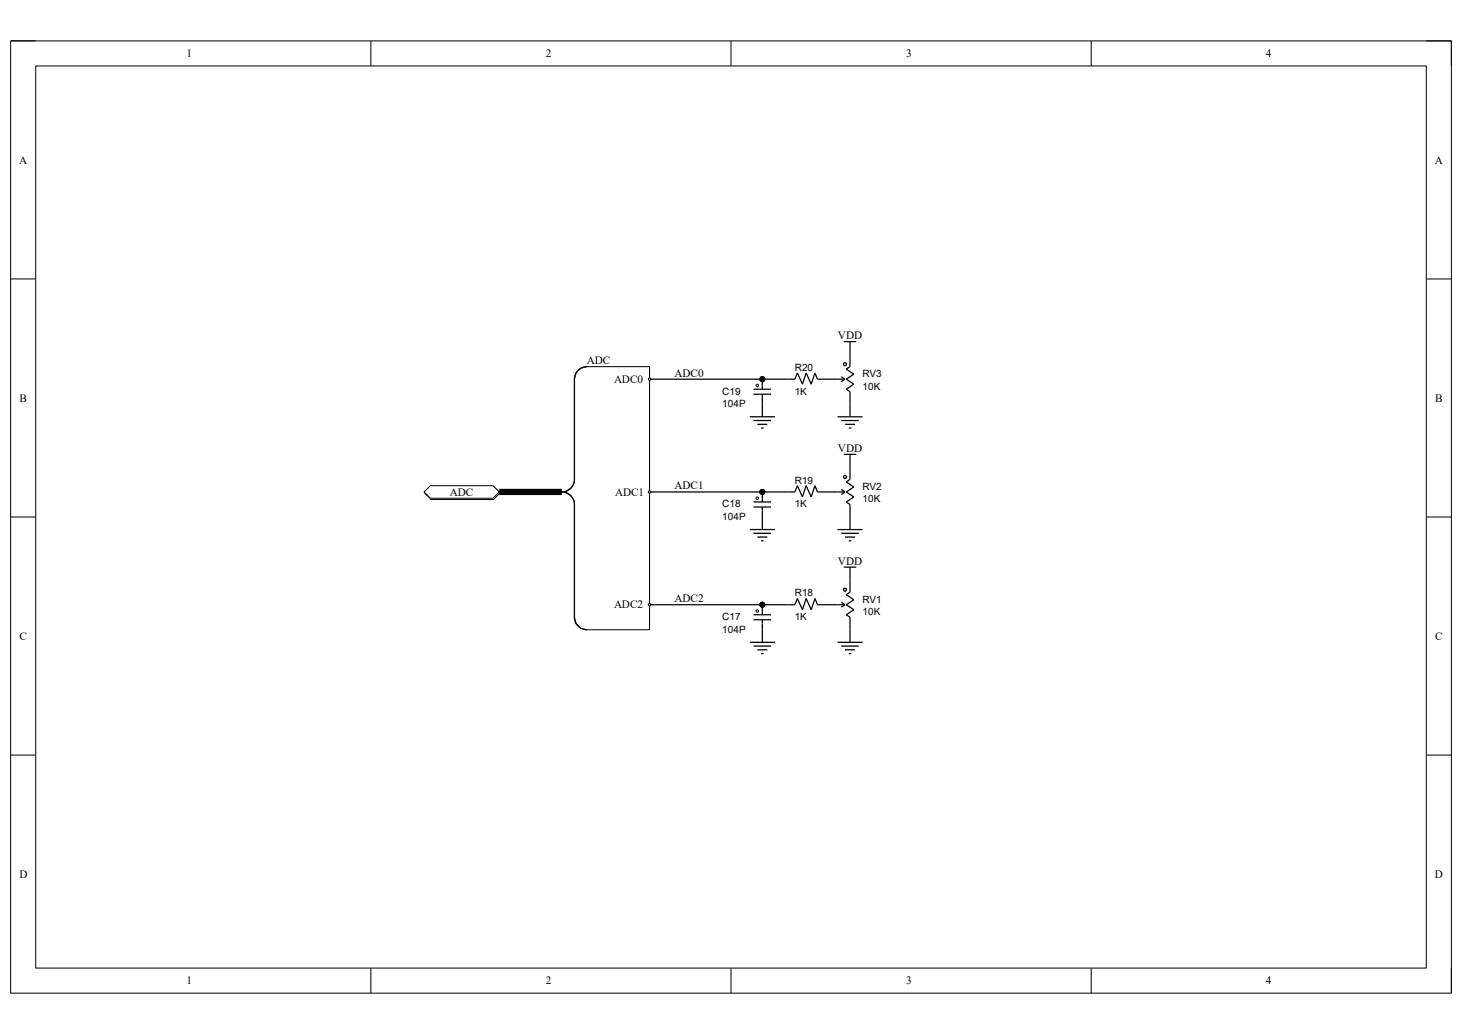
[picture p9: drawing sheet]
<svg xmlns="http://www.w3.org/2000/svg" width="297mm" height="210mm" viewBox="0 0 297 210" stroke-linecap="round" stroke-linejoin="round" font-family="sans-serif">
<path d="M2.2 8.3h292.7v193.4h-292.7z" fill="none" stroke="#000" stroke-width=".2"/>
<path d="M7.3 13.4h282.5v183.2h-282.5z" fill-rule="evenodd" fill="#fff"/>
<g fill="none" stroke="#000" stroke-width=".2">
<path d="M2.2 8.3h5.1M7.3 13.4h282.5v183.2h-282.5zM75.3 8.3v5.1M148.5 8.3v5.1M221.7 8.3v5.1M289.8 8.3h5.1v5.1M2.2 56.7h5.1M289.8 56.7h5.1M2.2 105h5.1M289.8 105h5.1M2.2 153.4h5.1M289.8 153.4h5.1"/>
<path d="M75.3 196.6v5.1M148.5 196.6v5.1M221.7 196.6v5.1M294.9 196.6v5.1"/>
<circle cx="154.9" cy="122.8" r=".51"/>
</g>
<circle cx="154.9" cy="122.8" r=".51" fill="#000"/>
<path d="M153.1 125.9h3.5M153.1 124.9h3.5M154.9 122.8v2.1M154.9 125.9v2" fill="none" stroke="#000" stroke-width=".25"/>
<circle cx="153.8" cy="124.1" r=".25" fill="#fff"/>
<circle cx="153.8" cy="124.1" r=".25" fill="none" stroke="#000" stroke-width=".2"/>
<g fill="none" stroke="#000" stroke-width=".25">
<path d="M132 77h28M171.4 69.4h2.6M172.7 69.4v2.5M152.3 84.7h5.1M153.1 85.4h3.5M153.8 86.2h2.1M154.6 86.9h.5M154.9 82.1v2.6M167.6 99.9h2.5M170.1 84.7h5.1M170.9 85.4h3.6M171.7 86.2h2"/>
<path d="M172.4 86.9h.5M172.7 82.1v2.6M152.3 107.6h5.1M153.1 108.3h3.5M153.8 109.1h2.1M154.6 109.8h.5M154.9 105v2.6M171.4 115.2h2.6M172.7 115.2v5.1l-.8 .5 1.6 1-1.6 1 1.6 1-1.6 1.1 .8 .5v5.1M132 122.8h29.5l.5-1.2 1 2.2 .8-2.2 1 2.2 .8-2.2 .5 1.2h5.3M152.3 130.5h5.1M153.1 131.2h3.5"/>
<path d="M153.8 132h2.1M154.6 132.8h.5M154.9 127.9v2.6M170.1 130.5h5.1M170.9 122.3l.8 .5-.8 .5M170.9 131.2h3.6M171.7 132h2M172.4 132.8h.5"/>
<circle cx="171.7" cy="119.8" r=".31"/>
</g>
<path d="M86.3 100.2l1.3-1.3h12.7l1.3 1.3-1.3 1.2h-12.7z" fill-rule="evenodd" fill="#fff"/>
<path d="M86.3 100.2l1.3-1.3h12.7l1.3 1.3-1.3 1.2h-12.7z" fill="none" stroke="#000" stroke-width=".2"/>
<path d="M86.2 99.9l1.2-1.3h12.8l1.2 1.3-1.2 1.3h-12.8z" fill-rule="evenodd" fill="#fff"/>
<g fill="none" stroke="#000" stroke-width=".2">
<path d="M86.2 99.9l1.2-1.3h12.8l1.2 1.3-1.2 1.3h-12.8z"/>
<circle cx="154.9" cy="77" r=".51"/>
</g>
<circle cx="154.9" cy="77" r=".51" fill="#000"/>
<path d="M153.1 79.1h3.5M154.9 77v2.1M153.1 80.1h3.5M154.9 80.1v2" fill="none" stroke="#000" stroke-width=".25"/>
<circle cx="153.8" cy="78.3" r=".25" fill="#fff"/>
<g fill="none" stroke="#000" stroke-width=".2">
<circle cx="153.8" cy="78.3" r=".25"/>
<circle cx="154.9" cy="99.9" r=".51"/>
</g>
<g fill="none" stroke="#000" stroke-width=".25">
<path d="M160 77h1.5l.5-1.3 1 2.3 .8-2.3 1 2.3 .8-2.3 .5 1.3h5.3M170.9 76.5l.8 .5-.8 .5M172.7 71.9v2.6l-.8 .5 1.6 1-1.6 1 1.6 1-1.6 1.1 .8 .5v2.5M132 99.9h28M154.9 99.9v2.1M171.4 92.3h2.6M172.7 92.3v2.5M153.1 103h3.5M153.1 102h3.5M154.9 103v2M170.1 107.6h5.1M170.9 108.3h3.6"/>
<path d="M171.7 109.1h2M172.4 109.8h.5M172.7 105v2.6"/>
<circle cx="171.7" cy="74" r=".31"/>
</g>
<circle cx="154.9" cy="99.9" r=".51" fill="#000"/>
<circle cx="153.8" cy="101.2" r=".25" fill="#fff"/>
<circle cx="153.8" cy="101.2" r=".25" fill="none" stroke="#000" stroke-width=".2"/>
<g fill="none" stroke="#000" stroke-width=".25">
<path d="M101.4 99.9h12.8M160 99.9h1.5l.5-1.3 1 2.3 .8-2.3 1 2.3 .8-2.3 .5 1.3h1.5M170.1 99.9h1.3M170.9 99.4l.8 .5-.8 .5M172.7 94.8v2.6l-.8 .5 1.6 1-1.6 1 1.6 1-1.6 1.1M171.9 102l.8 .5v2.5"/>
<circle cx="171.7" cy="96.9" r=".31"/>
</g>
<path d="M101.4 99.9h12.8" fill="none" stroke="#000" stroke-width="1.3" stroke-linecap="butt"/>
<path d="M101.9 99.5l1.1 .9M104.5 99.5l1 .9M107 99.5l1 .9M109.6 99.5l1 .9M112.1 99.5l1 .9" fill="none" stroke="#000" stroke-width=".38"/>
<path d="M118 74.8l1.2-.3h12.8v53.4h-12.8l-1.2-.3-1-1-.3-1.2v-23.6l-.6-1-1.3-.9 1.3-.8 .6-1.1v-21l.3-1.3z" fill-rule="evenodd" fill="#fff"/>
<path d="M118 74.8l1.2-.3h12.8v53.4h-12.8l-1.2-.3-1-1-.3-1.2v-23.6l-.6-1-1.3-.9 1.3-.8 .6-1.1v-21l.3-1.3z" fill="none" stroke="#000" stroke-width=".2"/>
<path d="M119.2 74.5a2.55 2.55 0 0 0-2.5 2.5v20.4a2.55 2.55 0 0 1-2.5 2.5 2.55 2.55 0 0 1 2.5 2.6v22.9a2.54 2.54 0 0 0 2.5 2.5" fill="none" stroke="#000" stroke-width=".25"/>
<circle cx="132" cy="77" r=".25" fill="#fff"/>
<circle cx="132" cy="77" r=".25" fill="none" stroke="#000" stroke-width=".2"/>
<circle cx="132" cy="99.9" r=".25" fill="#fff"/>
<circle cx="132" cy="99.9" r=".25" fill="none" stroke="#000" stroke-width=".2"/>
<circle cx="132" cy="122.8" r=".25" fill="#fff"/>
<circle cx="132" cy="122.8" r=".25" fill="none" stroke="#000" stroke-width=".2"/>
<g font-size="2.3">
<text x="37.9" y="11.6">1</text>
<text x="110.9" y="11.6">2</text>
<text x="184.1" y="11.6">3</text>
<text x="257.2" y="11.6">4</text>
<text x="3.9" y="33.2">A</text>
<text x="291.5" y="33.2">A</text>
<text x="170.2" y="68.9">VDD</text>
<text x="119.2" y="74">ADC</text>
<text x="124.8" y="77.8">ADC0</text>
<text x="137" y="76.5">ADC0</text>
<text x="4" y="81.6">B</text>
<text x="291.6" y="81.6">B</text>
<text x="170.2" y="91.8">VDD</text>
<text x="91.4" y="100.7">ADC</text>
<text x="125" y="100.7">ADC1</text>
<text x="137" y="99.4">ADC1</text>
<text x="170.2" y="114.7">VDD</text>
<text x="124.8" y="123.6">ADC2</text>
<text x="137" y="122.3">ADC2</text>
<text x="4" y="130">C</text>
<text x="291.5" y="130">C</text>
<text x="3.9" y="178.3">D</text>
<text x="291.5" y="178.3">D</text>
<text x="37.9" y="199.9">1</text>
<text x="110.9" y="199.9">2</text>
<text x="184.1" y="199.9">3</text>
<text x="257.2" y="199.9">4</text>
</g>
<g font-size="2">
<text x="161.5" y="75.3">R20</text>
<text x="175.2" y="76.6">RV3</text>
<text x="146.7" y="80.1">C19</text>
<text x="146.7" y="82.7">104P</text>
<text x="161.5" y="80.1">1K</text>
<text x="175.2" y="79.1">10K</text>
<text x="161.5" y="98.2">R19</text>
<text x="175.2" y="99.5">RV2</text>
<text x="146.7" y="103">C18</text>
<text x="146.7" y="105.6">104P</text>
<text x="161.5" y="103">1K</text>
<text x="175.2" y="102">10K</text>
<text x="146.7" y="125.9">C17</text>
<text x="161.5" y="121.1">R18</text>
<text x="161.5" y="125.9">1K</text>
<text x="175.2" y="122.4">RV1</text>
<text x="175.2" y="124.9">10K</text>
<text x="146.7" y="128.5">104P</text>
</g>
</svg>
